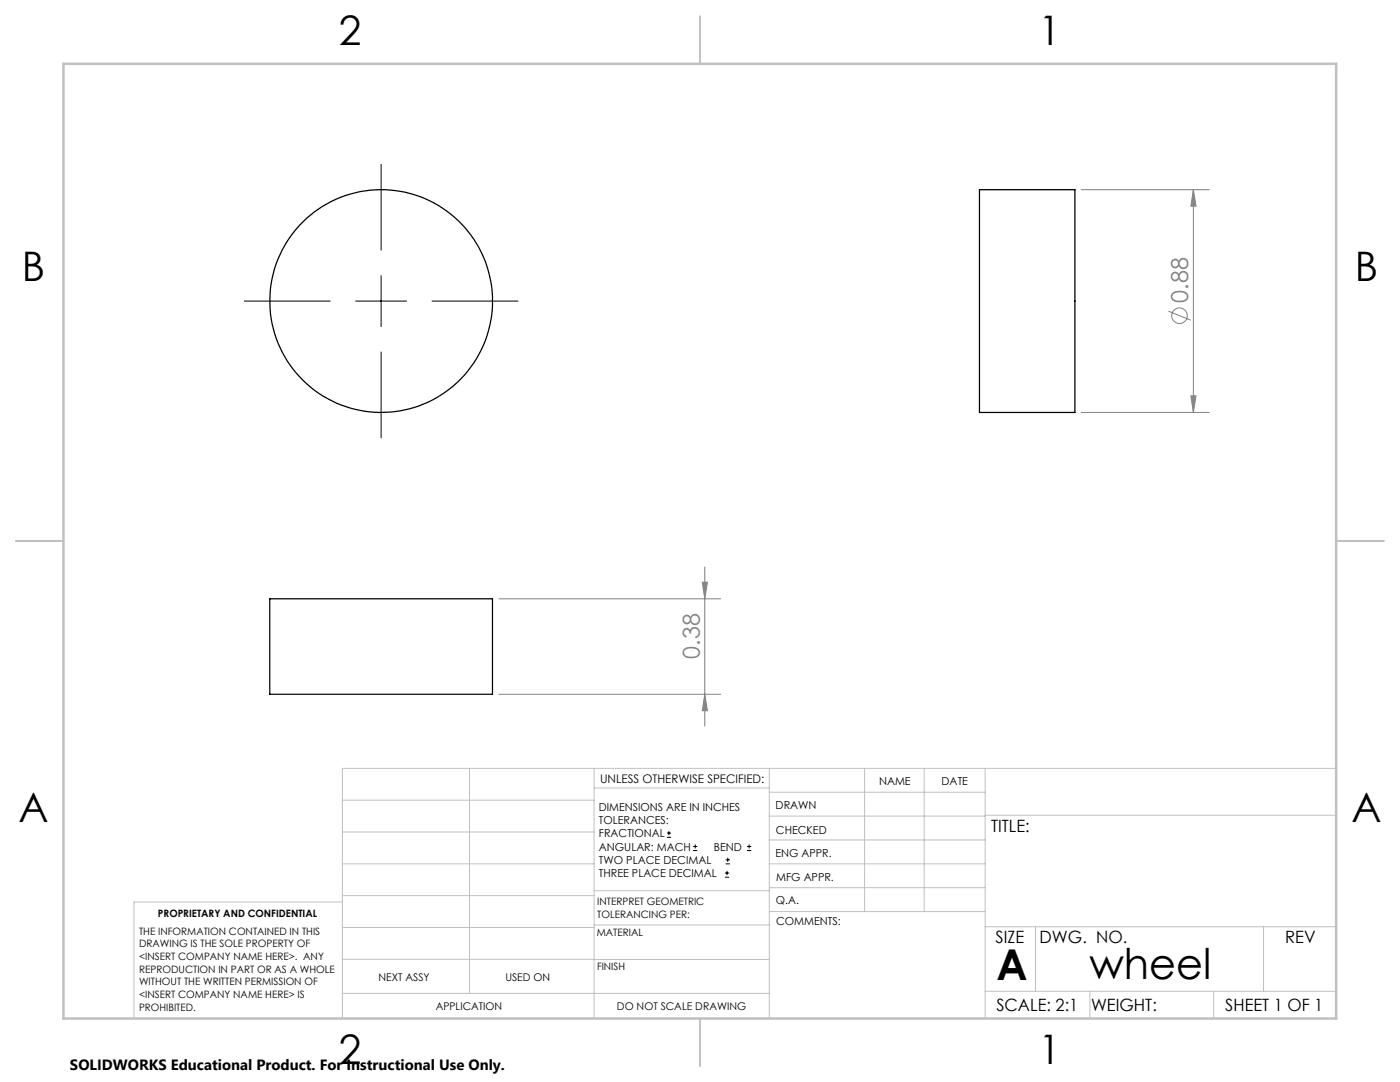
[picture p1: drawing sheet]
<svg xmlns="http://www.w3.org/2000/svg" width="279mm" height="216mm" viewBox="0 0 279 216" stroke-linecap="round" stroke-linejoin="round" font-family="sans-serif">
<g fill="none" stroke="#808080" stroke-width=".2">
<path d="M215.8 37.9h25.5M238.2 37.9l.5 3.2h-1zM238.2 37.9v44.4M233.2 62.1l4.4 1.8M237.7 79h1l-.5 3.3zM215.8 82.3h25.5M99.6 119.5h44.2M140.2 116.2h1l-.5 3.3zM140.7 113.1v31.8M99.6 138.5h44.2M140.7 138.5l.5 3.3h-1z"/>
<circle cx="235.4" cy="63" r="1.55"/>
</g>
<g fill="none" stroke="#000" stroke-width=".2">
<path d="M76.1 32.8v17.1M76.1 55v10.2M48.8 60.1h17.1M71 60.1h10.1M76.1 70.2v17.2M86.2 60.1h17.2M133.1 167.1h.8M133.1 166.2h.8M133.5 165.8v.9M138.3 169.7h.8M138.3 168.9h.8M138.7 168.5v.8"/>
<path d="M144.7 175h.8M144.7 174.2h.8M144.8 172.4h.9M144.8 171.6h.9M145.1 173.8v.8M145.2 171.1v.9M149.1 169.7h.8M149.1 168.9h.8M149.5 168.5v.8"/>
</g>
<g fill="none" stroke="#c0c0c0" stroke-width=".2">
<path d="M68.3 159.7h50.3M93.7 153.3v44.9M118.6 153.3v49.9M118.6 157.2h34.9M153.5 153.3v49.9M153.5 158.1h43.1M172.5 153.3v28.6M184.4 153.3v28.6M196.6 153.3v49.9M266.7 153.3h-198.4v49.9M68.3 178.7h50.3M68.3 172.4h50.3"/>
<path d="M68.3 166h50.3M68.3 180h-41.6v23.2M118.6 177.7h35M153.5 167.6h43.1M153.5 162.8h43.1M153.5 172.4h43.1M153.5 177.1h43.1M196.6 162.7h70.1M68.3 198.2h85.2M68.3 191.4l85.2 .1M68.3 185.1h50.3M118.6 184.6h35"/>
<path d="M153.6 181.9h43M196.6 197.8h70.1M196.6 184.9h70.1M206.7 184.9v12.9M217.5 197.8v5.4M242.2 197.8v5.4M252.2 184.9v12.9"/>
</g>
<path d="M139.7 3.2v9.5M3.1 107.9h9.6M266.7 107.9h9.5M139.7 203.2v9.6" fill="none" stroke="#c0c0c0" stroke-width=".25"/>
<path d="M12.7 12.7h254v190.5h-254z" fill="none" stroke="#c0c0c0" stroke-width=".5"/>
<g fill="#808080">
<path d="M140.7 138.5l.5 3.3h-1zM140.2 116.2h1l-.5 3.3z"/>
<path d="M238.2 37.9l.5 3.2h-1zM237.7 79h1l-.5 3.3z"/>
</g>
<g fill="none" stroke="#000" stroke-width=".25">
<path d="M195.5 37.9h19v44.4h-19zM53.8 119.5h44.5v19h-44.5z"/>
<circle cx="76.1" cy="60.1" r="22.2"/>
</g>
<g font-size="8.5">
<text x="198.9" y="195.5">A</text>
<text x="217.4" y="195.4">wheel</text>
</g>
<g font-size="8.1">
<text x="67.6" y="8.9">2</text>
<text x="207.3" y="8.9">1</text>
<text x="4.4" y="56.2">B</text>
<text x="270.4" y="56.2">B</text>
<text x="3.7" y="164.1">A</text>
<text x="269.7" y="164.1">A</text>
<text x="67.6" y="212.4">2</text>
<text x="207.3" y="212.4">1</text>
</g>
<g font-size="4.7" fill="#808080">
<text x="237.1" y="60.4" transform="rotate(-90 237.1 60.4)">0.88</text>
<text x="139.7" y="131.5" transform="rotate(-90 139.7 131.5)">0.38</text>
</g>
<g font-size="3.4">
<text x="197.8" y="166">TITLE:</text>
<text x="198.7" y="188.1">SIZE</text>
<text x="207.5" y="188.1">DWG. NO.</text>
<text x="256.5" y="188.2">REV</text>
<text x="198.8" y="201.7">SCALE: 2:1</text>
<text x="217.7" y="201.8">WEIGHT:</text>
<text x="244.5" y="201.7">SHEET 1 OF 1</text>
</g>
<text font-size="3" x="14" y="213.5">SOLIDWORKS Educational Product. For Instructional Use Only.</text>
<text font-size="2.4" x="119.8" y="156.2">UNLESS OTHERWISE SPECIFIED:</text>
<g font-size="2.2">
<text x="119.5" y="161.8">DIMENSIONS ARE IN INCHES</text>
<text x="154.8" y="161.4">DRAWN</text>
<text x="175.4" y="156.6">NAME</text>
<text x="187.9" y="156.7">DATE</text>
<text x="119.5" y="164.4">TOLERANCES:</text>
<text x="119.5" y="167.1">FRACTIONAL</text>
<text x="154.9" y="166.3">CHECKED</text>
<text x="119.5" y="169.7">ANGULAR: MACH</text>
<text x="119.5" y="172.4">TWO PLACE DECIMAL</text>
<text x="142.5" y="169.7">BEND</text>
<text x="154.8" y="171">ENG APPR.</text>
<text x="119.5" y="175">THREE PLACE DECIMAL</text>
<text x="154.9" y="175.7">MFG APPR.</text>
<text x="154.9" y="180.4">Q.A.</text>
<text x="154.9" y="184.6">COMMENTS:</text>
</g>
<g font-size="2.1">
<text x="75.5" y="195.7">NEXT ASSY</text>
<text x="100.9" y="195.7">USED ON</text>
<text x="86.9" y="201.5">APPLICATION</text>
<text x="123.1" y="201.6">DO NOT SCALE DRAWING</text>
</g>
<g font-size="2">
<text x="31.5" y="182.9">PROPRIETARY AND CONFIDENTIAL</text>
<text x="119.2" y="180.6">INTERPRET GEOMETRIC</text>
<text x="119.2" y="183.1">TOLERANCING PER:</text>
<text x="27.8" y="186.5">THE INFORMATION CONTAINED IN THIS</text>
<text x="27.8" y="189">DRAWING IS THE SOLE PROPERTY OF</text>
<text x="27.8" y="191.6">&lt;INSERT COMPANY NAME HERE&gt;. ANY</text>
<text x="119.1" y="186.7">MATERIAL</text>
<text x="27.8" y="194.1">REPRODUCTION IN PART OR AS A WHOLE</text>
<text x="27.8" y="196.6">WITHOUT THE WRITTEN PERMISSION OF</text>
<text x="119.1" y="193.5">FINISH</text>
<text x="27.8" y="199.1">&lt;INSERT COMPANY NAME HERE&gt; IS</text>
<text x="27.8" y="201.7">PROHIBITED.</text>
</g>
</svg>
